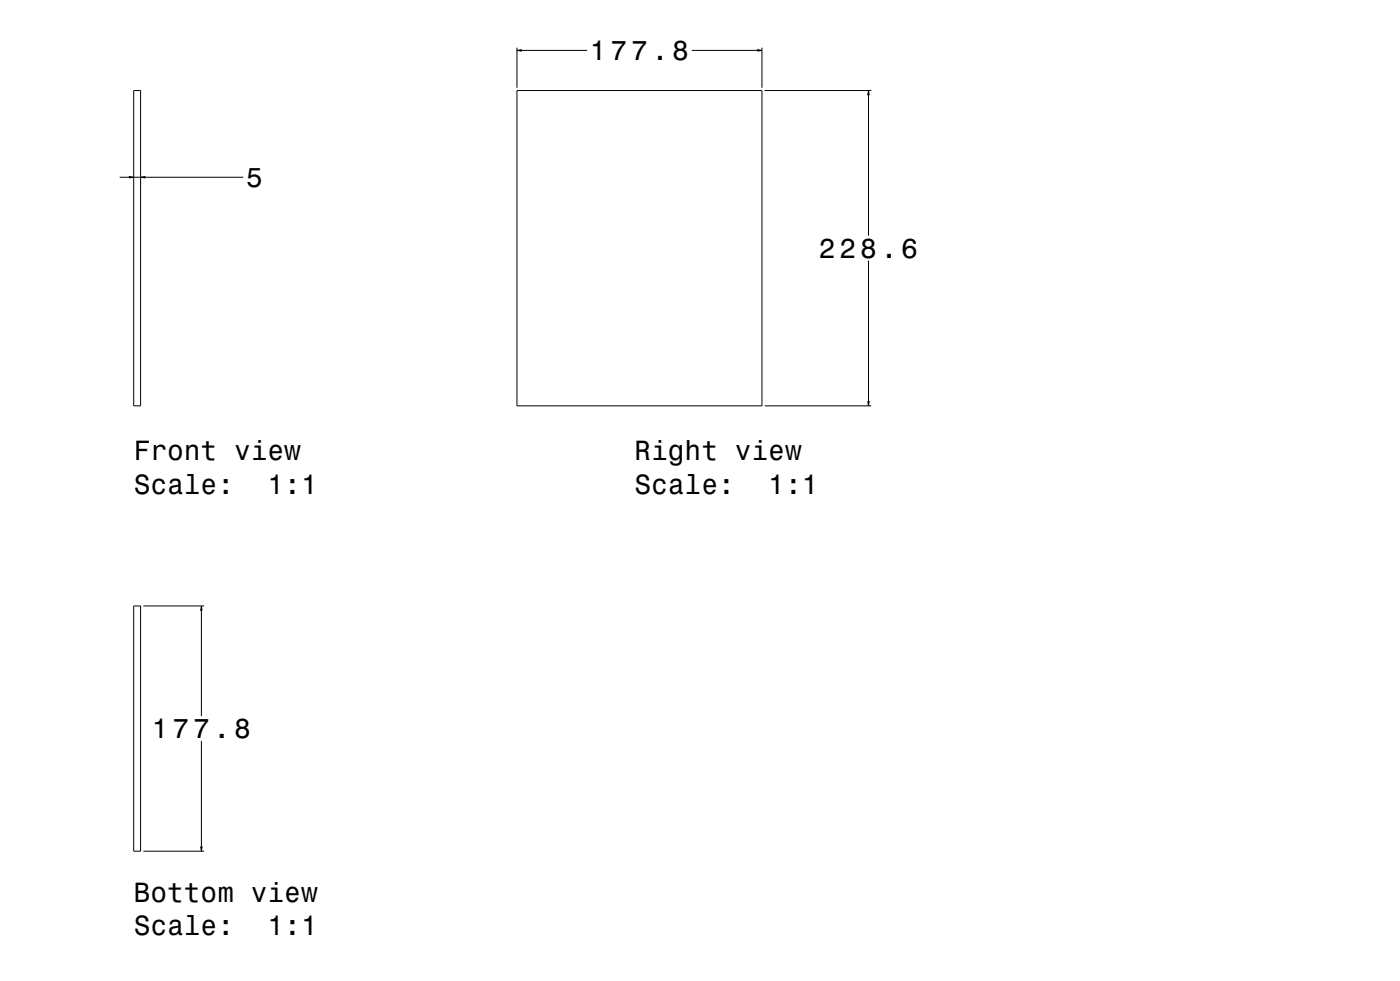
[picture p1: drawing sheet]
<svg xmlns="http://www.w3.org/2000/svg" width="1016mm" height="711mm" viewBox="0 0 1016 711" stroke-linecap="round" stroke-linejoin="round" font-family="sans-serif">
<g fill="none" stroke="#000" stroke-width=".73">
<path d="M375 37l3-1v1zM375 35v29M378 37h48M502 37h48M550 36l3 1h-3zM553 35v29M97 66h5v228h-5zM375 66h178v228h-178zM555 66h77M630 66l1 3h-1zM630 69v102M87 128h7"/>
<path d="M94 128h3l-3 1zM97 128h5M102 128h3v1zM105 128h72M630 189v102M555 294h77M630 291h1l-1 3zM97 439h5v178h-5zM104 439h44M146 439l1 3h-1zM146 442v77M146 537v77"/>
<path d="M104 617h44M146 614h1l-1 3z"/>
</g>
<g fill="#000">
<path d="M375 37l3-1v1z" fill-rule="evenodd"/>
<path d="M550 36l3 1h-3z" fill-rule="evenodd"/>
<path d="M630 66l1 3h-1z" fill-rule="evenodd"/>
<path d="M94 128h3l-3 1z" fill-rule="evenodd"/>
<path d="M102 128h3v1z" fill-rule="evenodd"/>
<path d="M630 291h1l-1 3z" fill-rule="evenodd"/>
<path d="M146 439l1 3h-1z" fill-rule="evenodd"/>
<path d="M146 614h1l-1 3z" fill-rule="evenodd"/>
</g>
<g font-size="20.2">
<text x="428" y="44">177.8</text>
<text x="179" y="135">5</text>
<text x="594" y="187">228.6</text>
<text x="97" y="334">Front view</text>
<text x="460" y="334">Right view</text>
<text x="97" y="358">Scale:</text>
<text x="194" y="358">1:1</text>
<text x="460" y="358">Scale:</text>
<text x="558" y="358">1:1</text>
<text x="110" y="535">177.8</text>
<text x="97" y="654">Bottom view</text>
<text x="97" y="678">Scale:</text>
<text x="194" y="678">1:1</text>
</g>
</svg>
